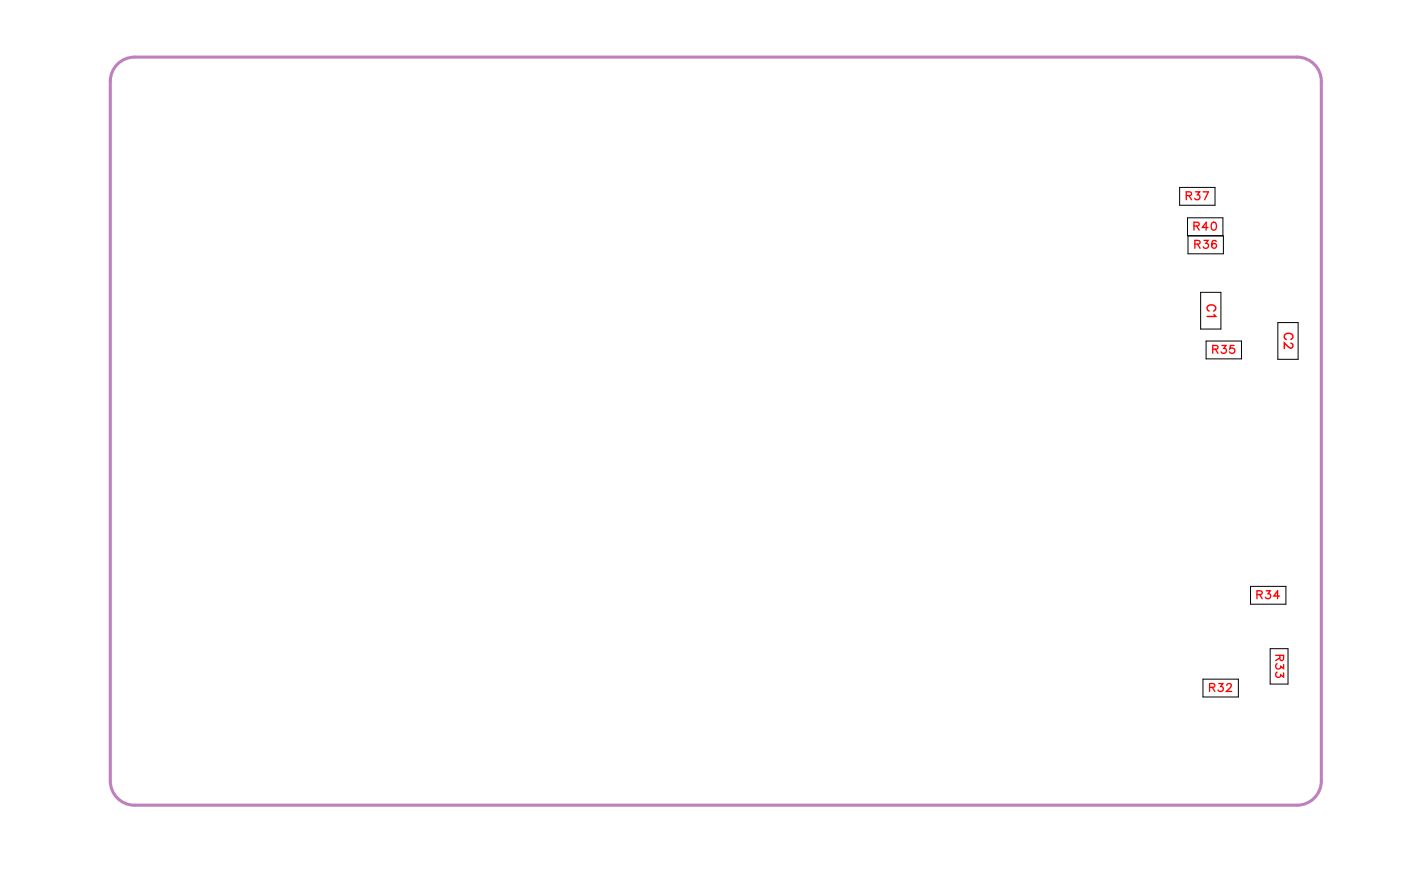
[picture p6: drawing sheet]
<svg xmlns="http://www.w3.org/2000/svg" width="116mm" height="73mm" viewBox="0 0 116 73" stroke-linecap="round" stroke-linejoin="round" font-family="sans-serif">
<path d="M9.7 5.3l.4-.3 .5-.2 .5-.1h96a2 2 0 0 1 2 2v57.8a2 2 0 0 1-2 2h-96a2 2 0 0 1-2-2v-57.8l.1-.5 .2-.5z" fill="none" stroke="#bf80bf" stroke-width=".25"/>
<path d="M97.4 15.5h2.9v1.5h-2.9zM98.1 18h2.9v1.5h-2.9zM98.1 19.5h2.9v1.5h-2.9zM99.1 24.1h1.7v3.1h-1.7zM99.6 28.2h2.9v1.4h-2.9zM105.5 26.6h1.7v3.1h-1.7zM99.3 56.1h3v1.5h-3zM103.3 48.4h2.9v1.5h-2.9zM104.9 53.6h1.5v2.9h-1.5z" fill="none" stroke="#000" stroke-width=".08"/>
<path d="M99.8 25.7a.26 .26 0 0 1-.1-.3 .26 .26 0 0 1 .2-.2h.2a.26 .26 0 0 1 .3 .2 .26 .26 0 0 1-.2 .3M100.3 26l.1 .1h-.7M106.2 28a.26 .26 0 0 1-.2-.3 .26 .26 0 0 1 .3-.2h.2a.26 .26 0 0 1 .3 .2 .26 .26 0 0 1-.2 .3M106.6 28.4l.2 .1v.1l-.2 .2-.2-.1-.3-.4v.5" fill="none" stroke="#f00" stroke-width=".12"/>
<g fill="none" stroke="#f00" stroke-width=".11">
<path d="M98 16.2l.3-.1 .1-.2-.4-.1v.7M98.2 16.2l.2 .3M98.6 18.7l.4-.1v-.2h-.4v.6M98.7 15.8h.4l-.2 .3a.22 .22 0 0 1 .1 .3 .22 .22 0 0 1-.4 0M98.8 18.7l.2 .3M99.3 15.8h.5l-.3 .7M99.4 19.9h.4l-.2 .2a.22 .22 0 0 1 .1 .4 .22 .22 0 0 1-.3-.1M99.8 18.8h-.5l.3-.4v.6M100.1 18.4a.32 .32 0 0 1 .4 .2 .32 .32 0 0 1-.2 .4l-.3-.1v-.3zM100.4 20v-.1a.32 .32 0 0 0-.4 .2 .32 .32 0 0 0 .2 .4 .2 .2 0 0 0 .3-.2 .2 .2 0 0 0-.2-.2 .2 .2 0 0 0-.2 .2M98.7 20.2l.3-.1 .1-.2h-.4v.6M98.9 20.2l.2 .3"/>
<path d="M100.1 28.8h.4v-.2l-.4-.1v.7M100.4 28.8l.2 .4M100.9 28.5h.3l-.1 .3a.22 .22 0 0 1 .1 .3 .22 .22 0 0 1-.4 0M101.9 28.5h-.3v.3a.23 .23 0 0 1 .3 0 .23 .23 0 0 1 0 .4 .23 .23 0 0 1-.4-.1M99.9 56.8l.4-.1v-.2h-.4v.6M100.1 56.8l.2 .3M100.6 56.5h.4l-.2 .2a.22 .22 0 0 1 .2 .4 .22 .22 0 0 1-.4-.1M101.3 56.6l.1-.1 .3 .1-.4 .5h.4M103.8 49.1h.4v-.2l-.4-.1v.7M104 49.1l.2 .4M104.6 48.8h.3l-.2 .3a.22 .22 0 0 1 .2 .3 .22 .22 0 0 1-.4-.1M105.3 54.1h.7l-.1 .4h-.2v-.4"/>
<path d="M105.5 54.8a.22 .22 0 0 0-.1 .4 .22 .22 0 0 0 .3-.2l.3 .2v-.3M105.5 55.5a.22 .22 0 0 0-.1 .4 .22 .22 0 0 0 .3-.2l.3 .2v-.3M105.7 49.2h-.5l.3-.4v.7M105.7 54.4l-.4 .2"/>
</g>
<g font-size="1.2" fill="#fff">
<text x="99.4" y="25.1" transform="rotate(90 99.4 25.1)">C1</text>
<text x="105.8" y="27.5" transform="rotate(90 105.8 27.5)">C2</text>
</g>
<g font-size="1.1" fill="#fff">
<text x="97.9" y="16.8">R37</text>
<text x="98.5" y="19.3">R40</text>
<text x="98.6" y="20.8">R36</text>
<text x="100.1" y="29.5">R35</text>
<text x="103.7" y="49.7">R34</text>
<text x="99.8" y="57.4">R32</text>
<text x="105.1" y="54.1" transform="rotate(90 105.1 54.1)">R33</text>
</g>
</svg>
